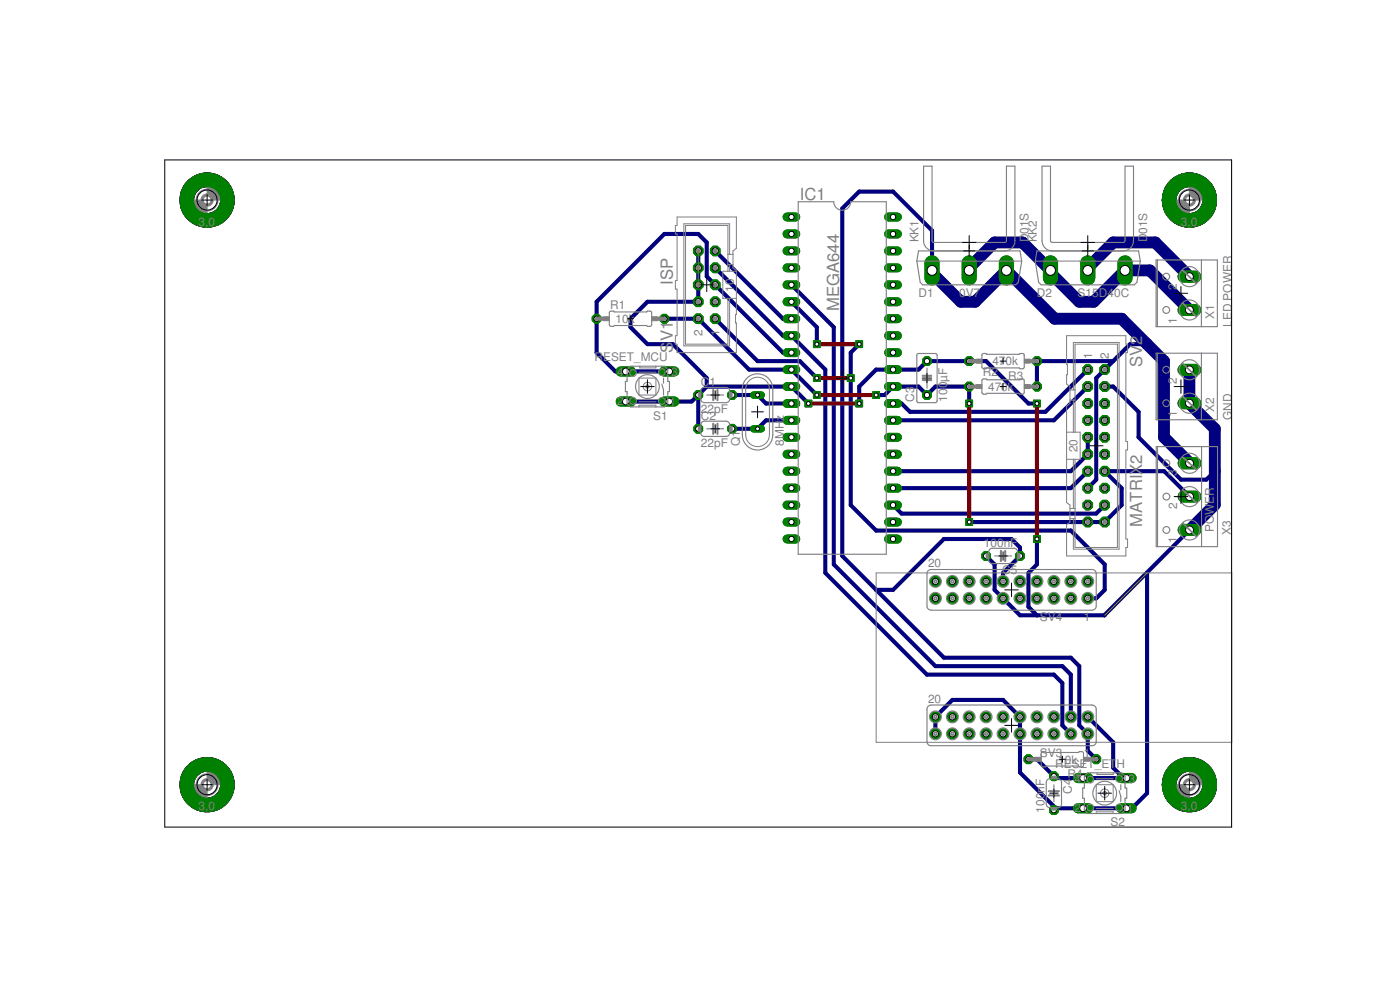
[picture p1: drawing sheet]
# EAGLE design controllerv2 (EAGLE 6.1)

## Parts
C1  22pF  C-EU050-024X044  [C050-024X044]
C2  22pF  C-EU050-024X044  [C050-024X044]
C3  100µF  C-EU050-030X075  [C050-030X075]
C4  100nF  C-EU050-024X044  [C050-024X044]
C5  100nF  C-EU050-024X044  [C050-024X044]
D1  0V7  S15D40C  [TO247BV]
D2  S15D40C  [TO247BV]
H1  MOUNT-HOLE3.0  [3,0]
H2  MOUNT-HOLE3.0  [3,0]
H3  MOUNT-HOLE3.0  [3,0]
H4  MOUNT-HOLE3.0  [3,0]
IC1  MEGA644  MEGA164P/324P/644P-PU  [DIL40]
KK1  D01S  [D01S]
KK2  D01S  [D01S]
Q1  8MHz  XTAL/S  [QS]
R1  10k  R-EU_0207/10  [0207/10]
R2  470k  R-EU_0207/10  [0207/10]
R3  470k  R-EU_0207/10  [0207/10]
R4  10k  R-EU_0207/10  [0207/10]
S1  RESET_MCU  10-XX  [B3F-10XX]
S2  RESET_ETH  10-XX  [B3F-10XX]
SV1  ISP  ML10  [ML10]
SV2  MATRIX2  ML20  [ML20]
SV3  FE10-2  [FE10-2]
SV4  FE10-2  [FE10-2]
X1  LED POWER  W237-102  [W237-102]
X2  GND  W237-102  [W237-102]
X3  POWER  W237-103  [W237-103]

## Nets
+3V3: C5.1 D1.G(A1) D1.S(A2) R2.2 R3.1 R4.1 SV2.2 SV2.15 SV3.1 SV4.12 X3.3 ; supply symbol labelled 2V5
DATA_HIGH: IC1.24((TCK/PCINT18)PC2) SV2.13
DATA_LOW: IC1.23((SDA/PCINT17)PC1) SV2.18
GND: C1.1 C2.1 C3.2 C4.2 C5.2 IC1.11(GND) IC1.31(GND) R3.2 S1.1(S) S1.2(S1) S2.1(S) S2.2(S1) SV1.4 SV1.6 SV1.8 SV1.10 SV2.4 SV3.9 SV3.10 SV3.19 SV3.20 SV4.11 X2.1 X2.2 X3.1
MISO: SV4.2
MOSI: IC1.6((MOSI/PCINT13)PB5) SV1.1 SV4.1
N$1: C4.1 R4.2 S2.3(P) S2.4(P1) SV3.2
N$2: C2.2 IC1.13(XTAL1) Q1.1
N$3: C1.2 IC1.12(XTAL2) Q1.2
N$4: IC1.9(!RESET) R1.1 S1.3(P) S1.4(P1) SV1.5
N$6: IC1.7((MISO/PCINT14)PB6) SV1.9
N$7: D1.D(C) D2.G(A1) D2.S(A2) X1.1
N$8: D2.D(C) X1.2
OE: IC1.25((TMS/PCINT19)PC3) SV2.9 SV2.11
RCK: IC1.29((TOSC2/PCINT23)PC7) SV2.1
SCK: IC1.8((SCK/PCINT15)PB7) SV1.7 SV3.3
SRCK: IC1.28((TOSC1/PCINT22)PC6) SV2.3
SS: IC1.5((OC0B/!SS!/PCINT12)PB4) SV3.4
VCC: C3.1 IC1.10(VCC) IC1.30(AVCC) R1.2 R2.1 SV1.2 SV2.14 SV2.19 SV2.20 X3.2
Unconnected: IC1.1((XCK0/T0/PCINT8)PB0) IC1.2((CLKO/T1/PCINT9)PB1) IC1.3((INT2/AIN0/PCINT10)PB2) IC1.4((OC0A/AIN1/PCINT11)PB3) IC1.14((RXD0/PCINT24)PD0) IC1.15((TXD0/PCINT25)PD1) IC1.16((RXD1/INT0/PCINT26)PD2) IC1.17((TXD1/INT1/PCINT27)PD3) IC1.18((XCK1/OC1B/PCINT28)PD4) IC1.19((OC1A/PCINT29)PD5) IC1.20((OC2B/ICP/PCINT30)PD6) IC1.21((OC2A/PCINT31)PD7) IC1.22((SCL/PCINT16)PC0) IC1.26((TDO/PCINT20)PC4) IC1.27((TDI/PCINT21)PC5) IC1.33((ADC7/PCINT7)PA7) IC1.34((ADC6/PCINT6)PA6) IC1.35((ADC5/PCINT5)PA5) IC1.36((ADC4/PCINT4)PA4) IC1.37((ADC3/PCINT3)PA3) IC1.38((ADC2/PCINT2)PA2) IC1.39((ADC1/PCINT1)PA1) IC1.40((ADC0/PCINT0)PA0) SV1.3 SV2.5 SV2.6 SV2.7 SV2.8 SV2.10 SV2.12 SV2.16 SV2.17 SV3.5 SV3.6 SV3.7 SV3.8 SV3.11 SV3.12 SV3.13 SV3.14 SV3.15 SV3.16 SV3.17 SV3.18 SV4.3 SV4.4 SV4.5 SV4.6 SV4.7 SV4.8 SV4.9 SV4.10 SV4.13 SV4.14 SV4.15 SV4.16 SV4.17 SV4.18 SV4.19 SV4.20

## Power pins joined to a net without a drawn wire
AREF: IC1.32(AREF)
